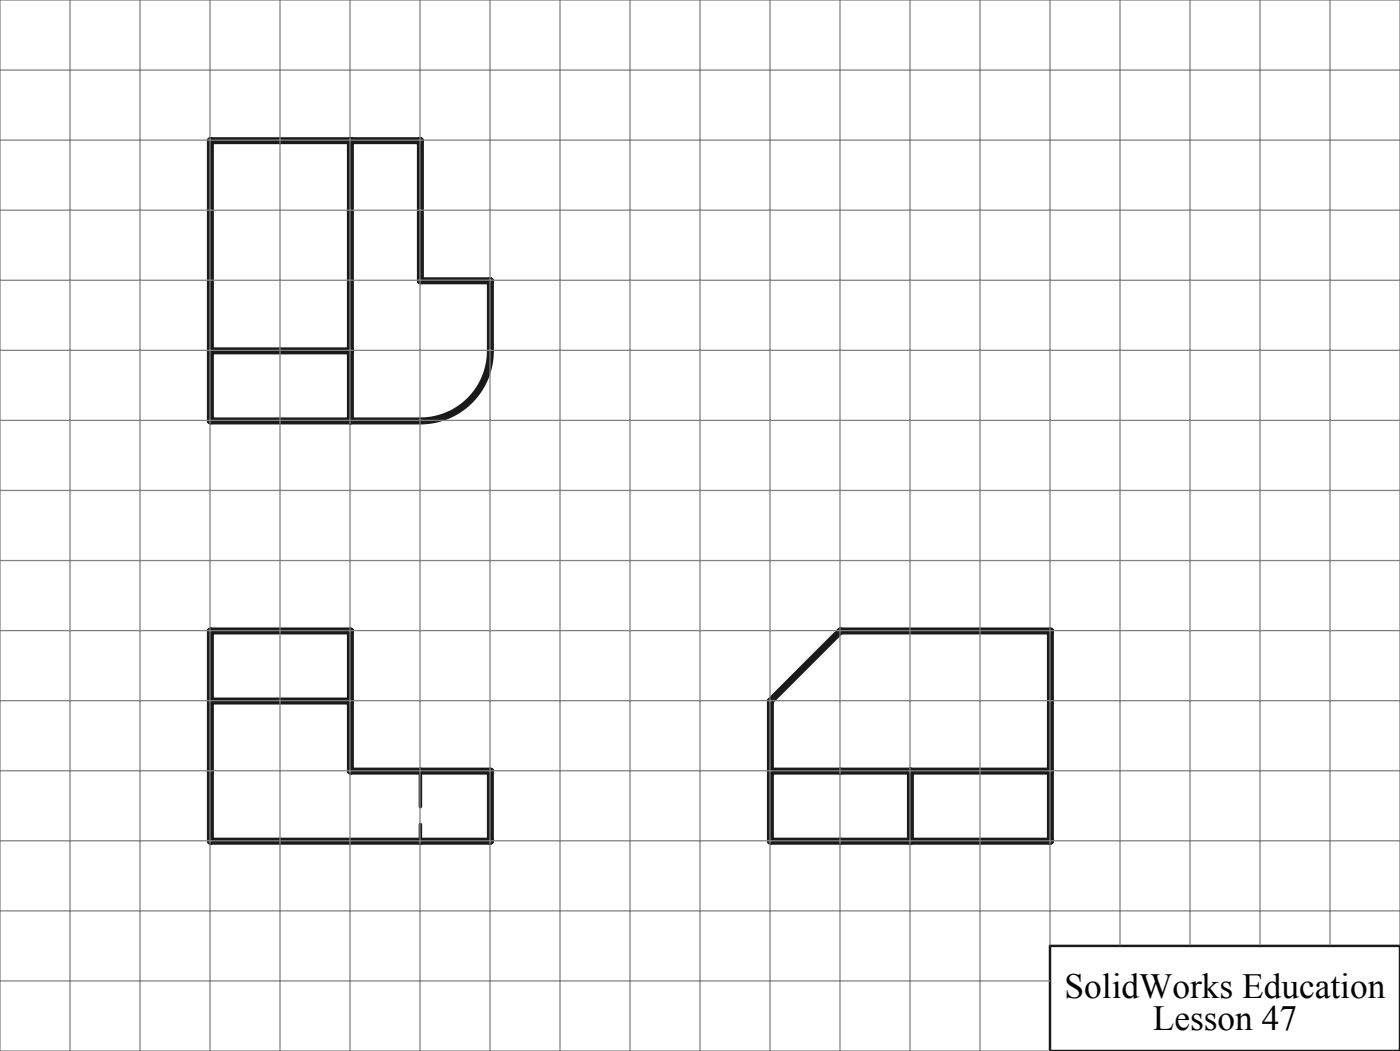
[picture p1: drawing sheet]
<svg xmlns="http://www.w3.org/2000/svg" width="200mm" height="150mm" viewBox="0 0 200 150" stroke-linecap="round" stroke-linejoin="round" font-family="sans-serif">
<path d="M70.1 50.1a10 10 0 0 1-10 10" fill="none" stroke="#191924" stroke-width="1" stroke-linecap="butt"/>
<path d="M150 135h50v15h-50z" fill="none" stroke="#191924" stroke-width=".35"/>
<path d="M60.1 110.1v10" fill="none" stroke="#191924" stroke-width=".5" stroke-dasharray="5.1 2.5"/>
<path d="M50.1 20.1v40M30.1 50.1h20M70.1 50.1v-10h-10v-20h-30v40h30M30.1 90.1h20v20h20v10h-40zM120.1 90.1h30v30h-40v-20zM30.1 100.1h20M110.1 110.1h40M130.1 110.1v10" fill="none" stroke="#191924" stroke-width="1"/>
<g fill="none" stroke="#808080" stroke-width=".18">
<path d="M0 10h200M10 0v150M20 0v150M30 0v150M40 0v150M50 0v150M60 0v150M70 0v150M80 0v150M90 0v150M100 0v150M110 0v150"/>
<path d="M120 0v150M130 0v150M140 0v150M150 0v134.9M160 0v134.9M170 0v134.9M180 0v134.9M190 0v134.9M0 30h200M0 20h200M0 50h200M0 40h200"/>
<path d="M0 70h200M0 60h200M0 90h200M0 80h200M0 110h200M0 100h200M0 130h200M0 120h200M200 134.9v-134.9h-200v150h150M0 140h150"/>
</g>
<g font-size="5">
<text x="152.1" y="142.4">SolidWorks Education</text>
<text x="164.7" y="147">Lesson 47</text>
</g>
</svg>
